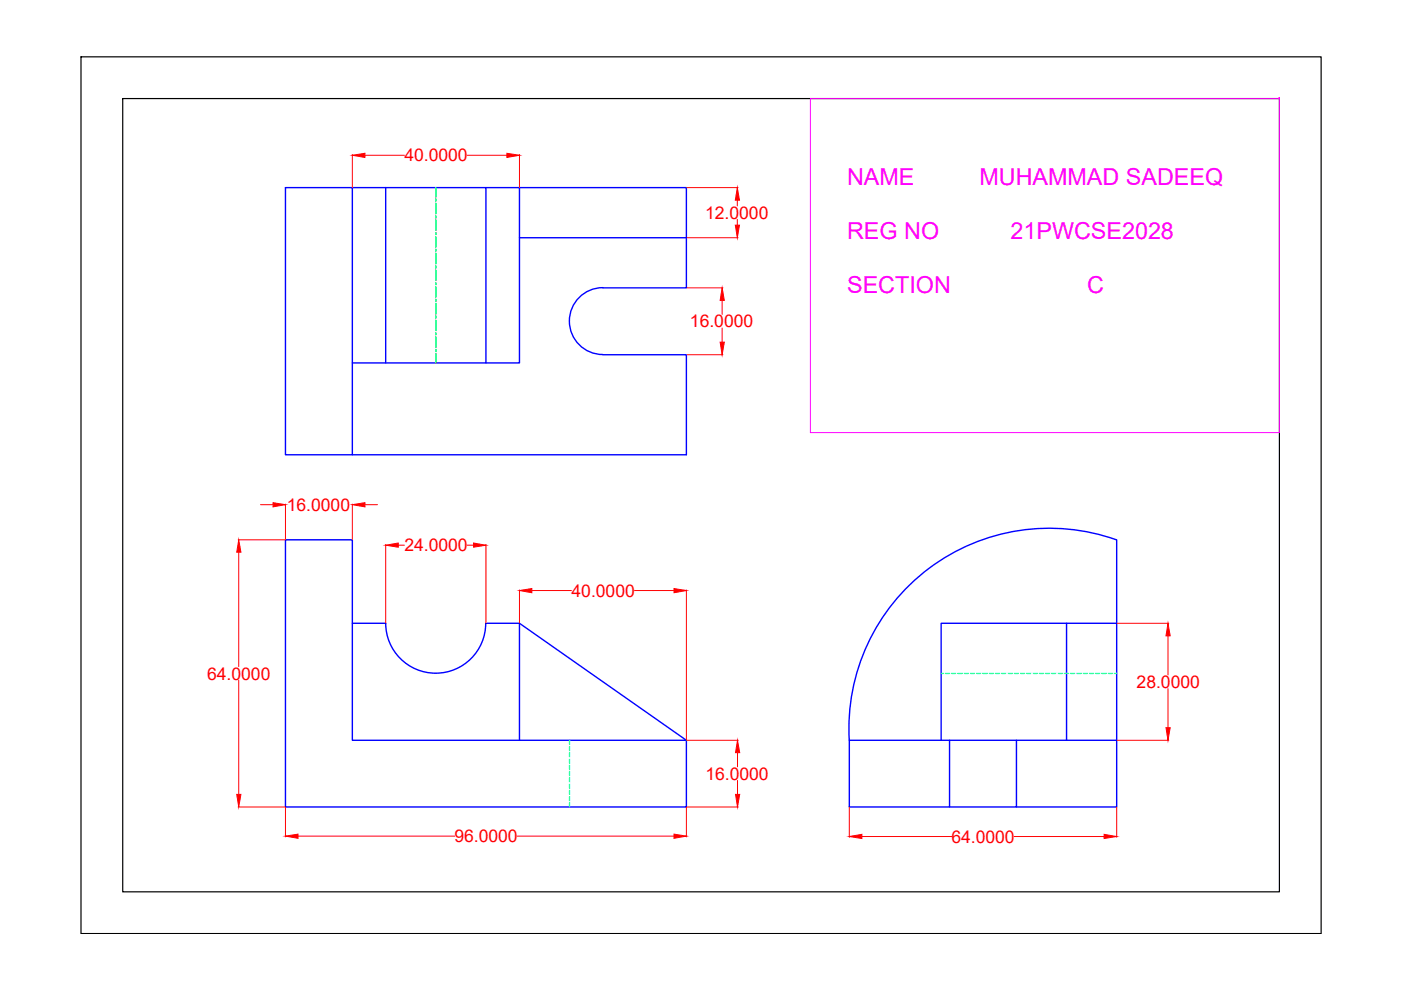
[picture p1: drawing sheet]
<svg xmlns="http://www.w3.org/2000/svg" width="297mm" height="210mm" viewBox="0 0 297 210" stroke-linecap="round" stroke-linejoin="round" font-family="sans-serif">
<!-- layer: 0 -->
<path d="M17.2 12.1h262.9v185.8h-262.9zM26 20.9h245.3v168.2h-245.3z" fill="none" stroke="#000" stroke-width=".25"/>
<!-- layer: sheet division -->
<path d="M171.8 20.9h99.5v70.8h-99.5zM271.3 20.9h.1" fill="none" stroke="#f0f" stroke-width=".21"/>
<!-- layer: FV TV RSV -->
<g fill="none" stroke="#00f" stroke-width=".3">
<path d="M60.5 39.8h14.2v56.6h-14.2zM74.7 39.8h7.1v37.1h-7.1M81.8 39.8h21.2v37.1h-21.2M103 39.8h7.1v37.1h-7.1M110.1 39.8h35.4v10.6h-35.4M145.5 50.4v10.6h-17.7M127.8 61a7.1 7.1 0 0 0-7.1 7.1 7.1 7.1 0 0 0 7.1 7.1M127.8 75.2h17.7v21.2h-70.8M60.5 114.5h14.2v42.5h70.8v14.1h-85zM236.7 114.5a42.5 42.5 0 0 0-56.6 42.4M236.8 114.5v17.7M103 132.1a10.6 10.6 0 0 1-10.6 10.6 10.6 10.6 0 0 1-10.6-10.6l-7.1 .1"/>
<path d="M103 132.2h7.1v24.8M110.1 132.2l35.4 24.8M226.1 132.2h-26.6v24.8M180.1 157h21.2v14.1h-21.2zM201.3 157h14.2v14.1h-14.2M215.5 157h21.3v14.1h-21.3M226.1 157v-24.8h10.7v24.8"/>
</g>
<!-- layer: hidden lines -->
<g fill="none" stroke="#0ff" stroke-width=".3">
<path d="M120.8 157v.8M120.8 158.3v.9M120.8 159.6v.9M199.5 142.8h.5M200.4 142.8h.9M201.7 142.8h.9M203.1 142.8h.9M204.4 142.8h.9M205.8 142.8h.8M207.1 142.8h.9M208.4 142.8h.9M209.7 142.8h.9"/>
<path d="M211.1 142.8h.8M212.4 142.8h.9M213.7 142.8h.9M215 142.8h.9M216.4 142.8h.8M217.7 142.8h.9M219 142.8h.9M220.4 142.8h.9M221.7 142.8h.9M223 142.8h.9M224.4 142.8h.8M225.7 142.8h.9"/>
<path d="M227 142.8h.9M228.3 142.8h.9M229.6 142.8h.9M231 142.8h.9M232.3 142.8h.9M233.6 142.8h.9M235 142.8h.9M236.3 142.8h.5M120.8 160.9v.9M120.8 162.2v.9M120.8 163.6v.9M120.8 164.9v.9"/>
<path d="M120.8 166.2v.9M120.8 167.6v.8M120.8 168.9v.9M120.8 170.2v.9"/>
</g>
<!-- layer: center line -->
<g fill="none" stroke="#0f0" stroke-width=".3">
<path d="M92.4 39.8v2M92.4 42.2v.5M92.4 43.1v2.2M92.4 45.7v.5M92.4 46.6v2.2M92.4 49.3v.4M92.4 50.2v2.2M92.4 52.8v.5M92.4 53.7v2.3M92.4 56.4v.4M92.4 57.3v2.2M92.4 59.9v.5"/>
<path d="M92.4 60.8v2.2M92.4 63.4v.5M92.4 64.3v2.3M92.4 67v.5M92.4 67.9v2.2M92.4 70.6v.4M92.4 71.4v2.2M92.4 74.1v.4M92.4 75v1.9"/>
</g>
<!-- layer: diamension -->
<g fill="none" stroke="#f00" stroke-width=".21">
<path d="M74.7 32.8v6.9M77.4 32.9h8.4M99.1 32.9h8.4M110.1 32.8v6.9M145.6 39.8h10.9M145.6 50.4h10.9M156.3 42.4v1.3M156.3 46.5v1.2M145.6 61h7.7M145.6 75.2h7.7M153.1 63.7v3M153.1 69.5v3"/>
<path d="M50.5 114.5h10M50.6 117.1v24.2M55.2 107h2.7M60.5 106.9v7.5M74.7 106.9v7.5M77.4 107h2.6M81.8 115.4v16.7M84.4 115.6h1.4M99 115.6h1.4M103 115.4v16.7M110.1 125.1v7M112.8 125.2h8.3"/>
<path d="M134.5 125.2h8.4M145.5 125.1v31.8M236.8 132.2h11M247.6 134.8v8.3M50.6 144.2v24.2M145.6 157h10.9M156.4 159.6v3M236.8 157h11M247.6 146v8.3M50.5 171.1h10M60.5 171.1v6.3M63.2 177.3h33.2"/>
<path d="M109.7 177.3h33.2M145.5 171.1v6.3M145.6 171.1h10.9M156.4 165.5v2.9M180.1 171.1v6.4M182.7 177.4h19.1M215 177.4h19.1M236.8 171.1v6.4"/>
</g>
<g fill="#f00" stroke="#f00" stroke-width=".21">
<path d="M60.5 177.3l2.7-.4v.8z"/>
<path d="M142.9 176.9l2.6 .4-2.6 .4z"/>
<path d="M50.2 168.4h.9l-.5 2.7z"/>
<path d="M50.6 114.5l.5 2.6h-.9z"/>
<path d="M156.4 157l.4 2.6h-.9z"/>
<path d="M155.9 168.4h.9l-.4 2.7z"/>
<path d="M57.9 106.6l2.6 .4-2.6 .5z"/>
<path d="M74.7 107l2.7-.4v.9z"/>
<path d="M180.1 177.4l2.6-.5v.9z"/>
<path d="M234.1 176.9l2.7 .5-2.7 .4z"/>
<path d="M110.1 125.2l2.7-.4v.9z"/>
<path d="M142.9 124.8l2.6 .4-2.6 .5z"/>
<path d="M81.8 115.6l2.6-.5v.9z"/>
<path d="M100.4 115.1l2.6 .5-2.6 .4z"/>
<path d="M153.1 61l.5 2.7h-.9z"/>
<path d="M152.7 72.5h.9l-.5 2.7z"/>
<path d="M107.5 32.5l2.6 .4-2.6 .5z"/>
<path d="M74.7 32.9l2.7-.4v.9z"/>
<path d="M156.3 39.8l.5 2.6h-.9z"/>
<path d="M155.9 47.7h.9l-.5 2.7z"/>
<path d="M247.6 132.2l.5 2.6h-.9z"/>
<path d="M247.2 154.3h.9l-.5 2.7z"/>
</g>
<g font-size="4.9" fill="#f0f">
<text x="179.6" y="39.3">NAME</text>
<text x="207.7" y="39.3">MUHAMMAD SADEEQ</text>
<text x="179.6" y="50.7">REG NO</text>
<text x="214.3" y="50.7">21PWCSE2028</text>
<text x="179.6" y="62.1">SECTION</text>
<text x="230.5" y="62.1">C</text>
</g>
<g font-size="3.7" fill="#f00">
<text x="85.8" y="34.2">40.0000</text>
<text x="149.5" y="46.4">12.0000</text>
<text x="146.3" y="69.4">16.0000</text>
<text x="60.8" y="108.3">16.0000</text>
<text x="85.8" y="116.9">24.0000</text>
<text x="121.2" y="126.5">40.0000</text>
<text x="43.9" y="144.1">64.0000</text>
<text x="241" y="145.9">28.0000</text>
<text x="149.5" y="165.3">16.0000</text>
<text x="96.3" y="178.6">96.0000</text>
<text x="201.7" y="178.7">64.0000</text>
</g>
</svg>
